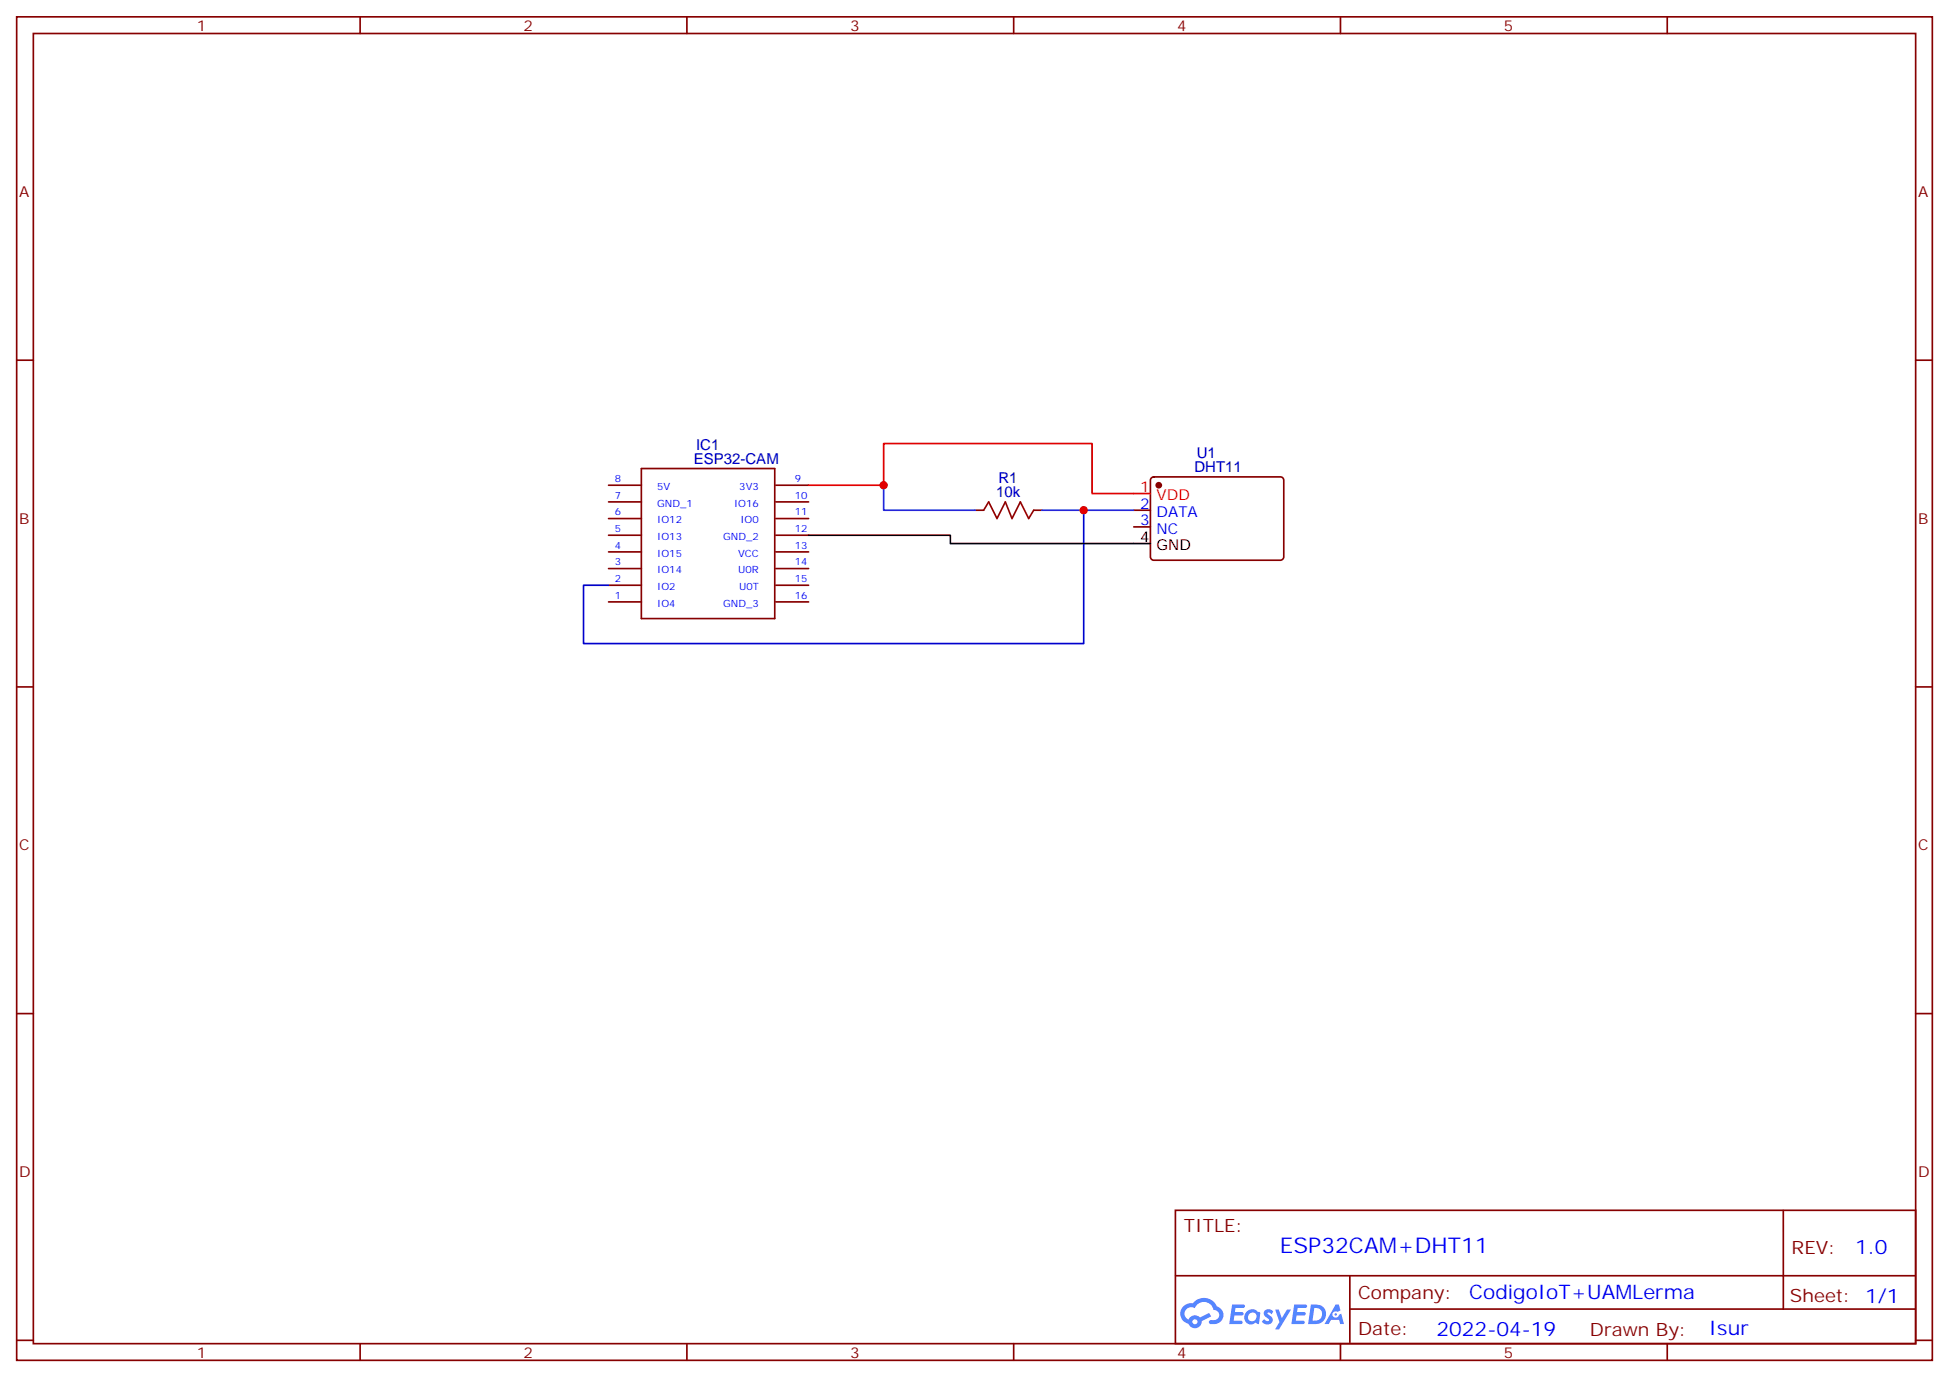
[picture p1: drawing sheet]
<svg xmlns="http://www.w3.org/2000/svg" width="412mm" height="292mm" viewBox="0 0 412 292" stroke-linecap="round" stroke-linejoin="round" font-family="sans-serif">
<g fill="none" stroke="#870000" stroke-width=".35">
<path d="M3.5 3.6h405.4v284.3h-405.4zM7.1 7.1h398.2v277.3h-398.2zM76.2 3.6v3.5M145.3 3.6v3.5M214.5 3.6v3.5M283.6 3.6v3.5M352.8 3.6v3.5M3.5 76.2h3.6M405.3 76.2h3.6M3.5 145.4h3.6M405.3 145.4h3.6M3.5 214.5h3.6"/>
<path d="M405.3 214.5h3.6M248.7 256.2h156.6v28.2h-156.6zM377.3 256.2v20.9M248.7 270h156.5M285.6 277.1h119.6M285.6 270v14.1M3.5 283.7h3.6M76.2 284.4v3.5M145.3 284.4v3.5M214.5 284.4v3.5M283.6 284.4v3.5M352.8 284.4v3.5"/>
<path d="M405.3 283.7h3.6"/>
</g>
<g fill="#5487ff">
<path d="M267.7 277.3a1.22 1.22 0 0 1 1.7 .3l-.4 .6a.47 .47 0 0 0-.3-.4 .47 .47 0 0 0-.5 .2v.1a1.55 1.55 0 0 1 1.1 1.5 1.34 1.34 0 0 1-2.3 .1l.5-.5 .7 .4a.29 .29 0 0 0 .3-.2 .29 .29 0 0 0-.2-.4 1.04 1.04 0 0 1-.6-1.7z"/>
<path d="M260.7 276.1h2.1a.43 .43 0 0 1 .5 .1 .43 .43 0 0 1 .1 .4l-.3 .2h-1.7l-.1 .9h1.5a.37 .37 0 0 1 .3 .4 .37 .37 0 0 1-.3 .3h-1.6l-.2 1.1h1.3a.43 .43 0 0 1 .5 .1 .43 .43 0 0 1 .1 .5l-.3 .1h-2.5z"/>
<path d="M273.8 276.1h2.2a.43 .43 0 0 1 .4 .1 .43 .43 0 0 1 .1 .4l-.3 .2h-1.6l-.2 .9h1.6a.37 .37 0 0 1 .3 .4 .37 .37 0 0 1-.4 .3h-1.6l-.1 1.1h1.3a.43 .43 0 0 1 .4 .1 .43 .43 0 0 1 .1 .5l-.3 .1h-2.4z"/>
<path d="M282.6 276.1h.7l.3 1.2-.6 .4a.69 .69 0 0 0-1 .2 .69 .69 0 0 0 .4 1 .69 .69 0 0 0 .9-.6l.5-.3 .6 2.2h-.8l-.2-.9h-1.8l-.5 .9h-.8z"/>
<path d="M269.8 277.2h.8l.6 1.8 1.1-1.8h.9l-2.6 4.2h-.8l.9-1.6z"/>
<path d="M277.4 276.1l-.6 4.1h1.3a2.11 2.11 0 0 0 2.5-2.1 2.11 2.11 0 0 0-2.5-2zM278.1 276.8a1.39 1.39 0 0 1 1.7 1.4 1.39 1.39 0 0 1-1.8 1.3h-.3z"/>
<path d="M263.7 277.7a1.47 1.47 0 0 0-.1 2.1 1.47 1.47 0 0 0 2.1 .1l.7 .3 .3-2.3-.2-.2-.4-.1a1.49 1.49 0 0 0-2.4 .1zM264.4 278.1a.92 .92 0 0 1 1.5 .5 .92 .92 0 0 1-1.3 1 .9 .9 0 0 1-.2-1.5z"/>
<path d="M250.4 276.5a2.18 2.18 0 0 0 1.1 3.7 1.44 1.44 0 0 0 1.6 .9 1.44 1.44 0 0 0 1.2-1.5l2-1-.5-.7-1.9 .9a1.47 1.47 0 0 0-2.4 .5 1.39 1.39 0 0 1-.7-2 1.39 1.39 0 0 1 2-.4 2.08 2.08 0 0 1 2.2-1.3 2.08 2.08 0 0 1 1.8 1.6 1.07 1.07 0 0 1 1.2 1 1.07 1.07 0 0 1-1 1.2h-.7a.43 .43 0 0 0-.5 .3 .43 .43 0 0 0 .4 .5 2 2 0 0 0 2.4-1 2 2 0 0 0-.7-2.5l-.4-.2a2.98 2.98 0 0 0-5.1-.7l-1.1 .1zM252.3 279.8a.55 .55 0 0 1 1.1 0 .55 .55 0 0 1-1.1 0z"/>
<circle cx="282.6" cy="278.2" r=".26"/>
</g>
<g fill="none" stroke="#870000" stroke-width=".35">
<path d="M135.7 99.2h28.2v31.7h-28.2zM128.8 116.8h6.9M128.8 113.3h6.9M128.8 109.7h6.9M128.8 106.2h6.9M128.8 102.7h6.9M164.2 116.8h6.9M164.2 113.3h6.9M164.2 109.7h6.9M164.2 106.2h6.9M164.2 102.7h6.9M206.4 108h1.7"/>
<path d="M218.7 108h1.8M239.9 108h3.5M239.9 111.5h3.5M243.7 101.1l.4-.2h26.8a.71 .71 0 0 1 .7 .7v16.3a.76 .76 0 0 1-.7 .7h-26.8a.76 .76 0 0 1-.7-.7v-16.3zM128.8 127.4h6.9M128.8 123.9h6.9M128.8 120.3h6.9M164.2 127.4h6.9M164.2 123.9h6.9M164.2 120.3h6.9"/>
</g>
<circle cx="245.2" cy="102.7" r=".53" fill="#870000" stroke="#870000" stroke-width=".35"/>
<path d="M171.1 102.7h15.9v-8.8h44.1v10.6h12.3" fill="none" stroke="#f00" stroke-width=".35"/>
<path d="M171.1 113.3h30v1.7h42.3" fill="none" stroke="#000" stroke-width=".35"/>
<path d="M208.1 108l1.1-1.8 1.8 3.5 1.7-3.5 1.4 3.5 1.8-3.5 1.8 3.5 1-1.7" fill="none" stroke="#a10000" stroke-width=".35"/>
<path d="M187 102.7v5.3h19.4M220.5 108h19.4" fill="none" stroke="#03c" stroke-width=".35"/>
<path d="M229.3 108v28.2h-105.8v-12.3h5.3" fill="none" stroke="#00c" stroke-width=".35"/>
<g fill="#c00">
<circle cx="187" cy="102.7" r=".88"/>
<circle cx="229.3" cy="108" r=".88"/>
</g>
<text font-size="4.6" fill="#00f" x="270.8" y="265.2">ESP32CAM+DHT11</text>
<g font-size="4.2" fill="#00f">
<text x="392.5" y="265.4">1.0</text>
<text x="310.9" y="275">CodigoIoT+UAMLerma</text>
<text x="304" y="282.8">2022-04-19</text>
<text x="361.6" y="282.6">Isur</text>
</g>
<g font-size="3.9" fill="#800">
<text x="250.5" y="260.7">TITLE:</text>
<text x="379.1" y="265.4">REV:</text>
<text x="287.4" y="274.9">Company:</text>
<text x="378.7" y="275.6">Sheet: 1/1</text>
<text x="287.4" y="282.6">Date:</text>
<text x="336.4" y="282.7">Drawn By:</text>
</g>
<g font-size="3.2" fill="#800">
<text x="41.6" y="6.6">1</text>
<text x="110.8" y="6.6">2</text>
<text x="179.9" y="6.6">3</text>
<text x="249.1" y="6.6">4</text>
<text x="318.2" y="6.6">5</text>
<text x="4.1" y="41.7">A</text>
<text x="405.9" y="41.7">A</text>
<text x="4.1" y="110.8">B</text>
<text x="405.9" y="110.8">B</text>
<text x="4.1" y="180">C</text>
<text x="405.9" y="180">C</text>
<text x="4.1" y="249.1">D</text>
<text x="405.9" y="249.1">D</text>
<text x="41.6" y="287.4">1</text>
<text x="110.8" y="287.4">2</text>
<text x="179.9" y="287.4">3</text>
<text x="249.1" y="287.4">4</text>
<text x="318.2" y="287.4">5</text>
</g>
<g font-size="3.2" fill="#000080">
<text x="147.3" y="95.1">IC1</text>
<text x="146.8" y="98.1">ESP32-CAM</text>
<text x="252.7" y="99.9">DHT11</text>
<text x="253.2" y="96.9">U1</text>
<text x="210.8" y="105.2">10k</text>
<text x="211.3" y="102.2">R1</text>
</g>
<g font-size="3.2" fill="#f00">
<text x="241.2" y="104.1">1</text>
<text x="244.7" y="105.9">VDD</text>
</g>
<g font-size="3.2" fill="#00f">
<text x="241.2" y="107.6">2</text>
<text x="241.2" y="111.2">3</text>
<text x="244.7" y="109.4">DATA</text>
<text x="244.7" y="112.9">NC</text>
</g>
<g font-size="3.2">
<text x="241.2" y="114.7">4</text>
<text x="244.7" y="116.5">GND</text>
</g>
<g font-size="2.1" fill="#00f">
<text x="130.1" y="102">8</text>
<text x="168.2" y="102">9</text>
<text x="130.1" y="105.5">7</text>
<text x="139.1" y="107.3">GND_1</text>
<text x="139.1" y="103.7">5V</text>
<text x="155.3" y="107.3">IO16</text>
<text x="156.4" y="103.7">3V3</text>
<text x="168.2" y="105.5">10</text>
<text x="130.1" y="112.6">5</text>
<text x="130.1" y="109.1">6</text>
<text x="139.1" y="110.8">IO12</text>
<text x="156.7" y="110.8">IO0</text>
<text x="168.2" y="109.1">11</text>
<text x="168.2" y="112.6">12</text>
<text x="130.1" y="119.6">3</text>
<text x="130.1" y="116.1">4</text>
<text x="139.1" y="117.8">IO15</text>
<text x="139.1" y="114.3">IO13</text>
<text x="153" y="114.3">GND_2</text>
<text x="156.2" y="117.8">VCC</text>
<text x="168.2" y="116.1">13</text>
<text x="168.2" y="119.6">14</text>
<text x="130.1" y="123.2">2</text>
<text x="139.1" y="124.9">IO2</text>
<text x="139.1" y="121.4">IO14</text>
<text x="156.2" y="121.4">U0R</text>
<text x="156.4" y="124.9">U0T</text>
<text x="168.2" y="123.2">15</text>
<text x="130.1" y="126.7">1</text>
<text x="139.1" y="128.4">IO4</text>
<text x="153" y="128.4">GND_3</text>
<text x="168.2" y="126.7">16</text>
</g>
</svg>
